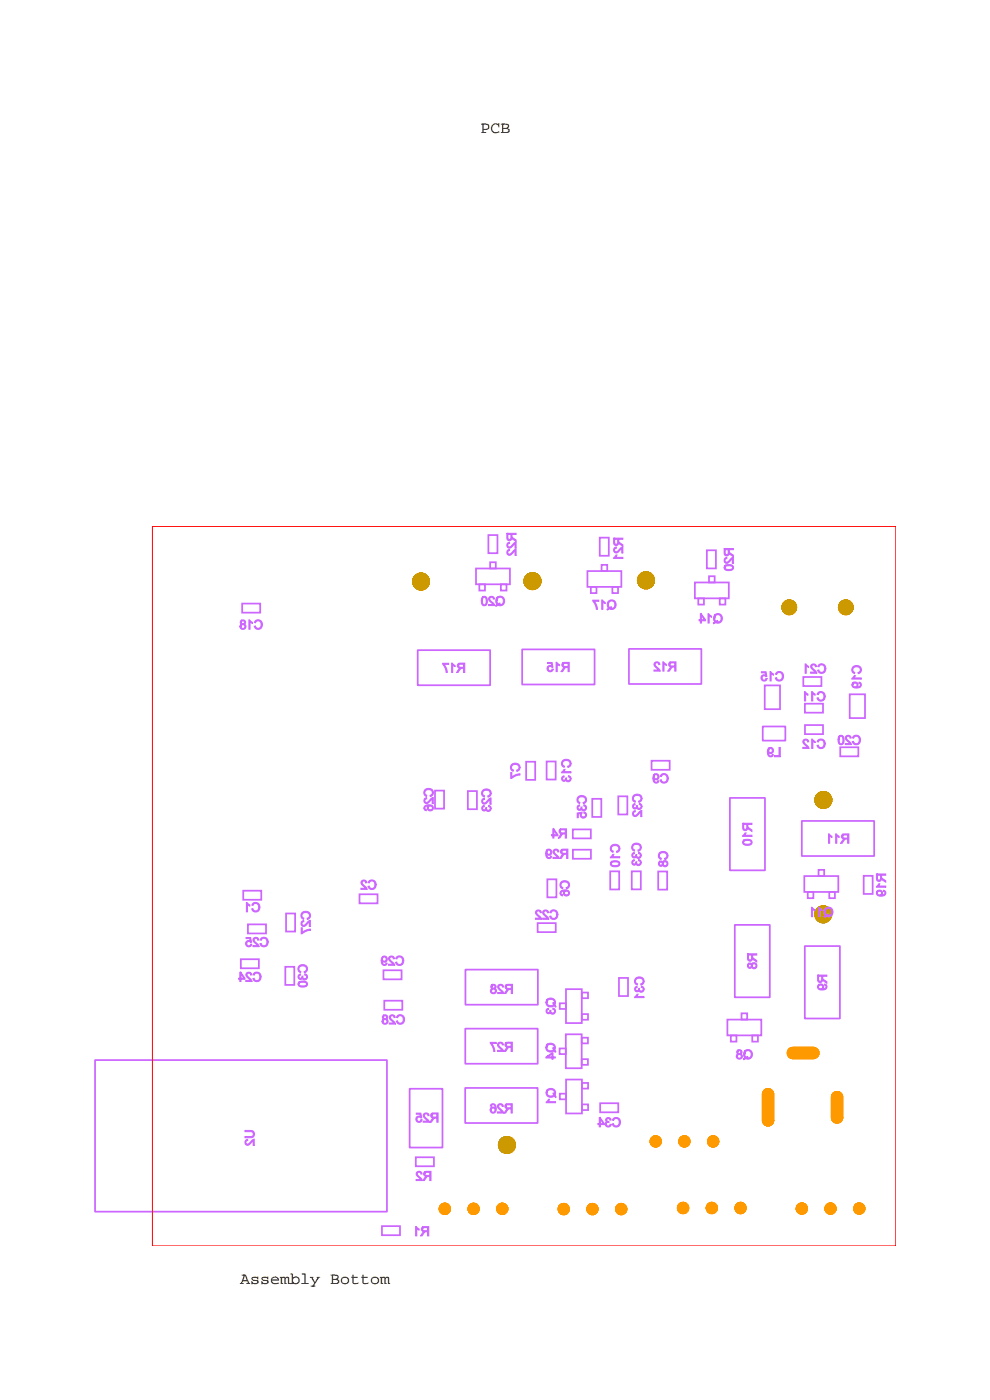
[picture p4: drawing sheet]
<svg xmlns="http://www.w3.org/2000/svg" width="210mm" height="297mm" viewBox="0 0 210 297" stroke-linecap="round" stroke-linejoin="round" font-family="sans-serif">
<!-- layer: 4 -->
<g fill="none" stroke="#c6f" stroke-width=".37">
<path d="M103.6 113.5h1.9v3.9h-1.9zM104 119.3h1.2v1.3h-1.2zM127.2 114.1h1.9v3.8h-1.9zM127.6 119.8h1.2v1.3h-1.2zM149.9 116.7h2v3.9h-2zM51.4 128h3.8v2h-3.8zM88.6 137.9h15.4v7.5h-15.4zM101 120.6h7.2v3.3h-7.2zM101.7 123.9h1.2v1.4h-1.2zM106.2 123.9h1.2v1.4h-1.2zM110.8 137.8h15.3v7.4h-15.3zM124.6 121.1h7.2v3.4h-7.2z"/>
<path d="M125.3 124.5h1.2v1.3h-1.2zM129.9 124.5h1.2v1.3h-1.2zM133.4 137.7h15.4v7.4h-15.4zM147.4 123.6h7.2v3.3h-7.2zM148.1 126.9h1.2v1.4h-1.2zM150.4 122.2h1.2v1.4h-1.2zM152.7 126.9h1.2v1.4h-1.2zM161.8 154.1h4.8v3h-4.8zM162.2 145.4h3.3v5h-3.3zM170.4 143.6h3.8v1.9h-3.8zM170.7 149.3h3.9v1.9h-3.9zM170.7 153.8h3.9v1.9h-3.9z"/>
<path d="M178.2 158.5h3.9v1.9h-3.9zM180.2 147.3h3.3v5h-3.3zM92.3 167.7h1.9v3.8h-1.9zM99.2 167.8h2v3.9h-2zM111.6 161.6h1.9v3.8h-1.9zM115.9 161.5h2v3.9h-2zM121.5 175.9h3.8v2h-3.8zM125.6 169.5h1.9v3.8h-1.9zM131.1 168.9h2v3.9h-2zM138.2 161.4h3.8v1.9h-3.8zM154.8 169.3h7.5v15.3h-7.5zM170.1 174.1h15.3v7.5h-15.3z"/>
<path d="M51.6 188.9h3.8v2h-3.8zM52.6 196.1h3.8v1.9h-3.8zM60.7 193.8h1.9v3.8h-1.9zM76.3 189.7h3.8v1.9h-3.8zM114 195.8h3.9v1.9h-3.9zM116.1 186.5h1.9v3.9h-1.9zM121.5 180.3h3.8v1.9h-3.8zM129.4 184.8h1.9v3.9h-1.9zM134 184.8h1.9v3.9h-1.9zM139.6 184.9h1.9v3.8h-1.9zM155.9 196.2h7.4v15.4h-7.4zM170.6 185.8h7.2v3.4h-7.2z"/>
<path d="M171.3 189.2h1.2v1.3h-1.2zM173.6 184.5h1.2v1.3h-1.2zM175.9 189.2h1.2v1.3h-1.2zM183.2 185.8h1.9v3.8h-1.9zM51.1 203.5h3.8v1.9h-3.8zM60.5 205.1h1.9v3.8h-1.9zM81.3 205.8h3.9v2h-3.9zM81.5 212.3h3.8v1.9h-3.8zM98.7 218.2h15.4v7.5h-15.4zM98.7 205.7h15.4v7.4h-15.4zM118.7 212.8h1.4v1.2h-1.4zM120 219.4h3.4v7.2h-3.4z"/>
<path d="M120.1 209.8h3.3v7.2h-3.3zM123.4 210.6h1.3v1.2h-1.3zM123.4 215.1h1.3v1.2h-1.3zM131.3 207.5h1.9v3.8h-1.9zM154.3 216.3h7.2v3.3h-7.2zM155 219.6h1.2v1.4h-1.2zM157.3 215h1.2v1.3h-1.2zM159.6 219.6h1.2v1.4h-1.2zM170.7 200.7h7.5v15.4h-7.5zM20.2 224.9h61.9v32.1h-61.9zM86.9 231h7v12.4h-7zM98.7 230.8h15.3v7.4h-15.3z"/>
<path d="M118.7 222.4h1.3v1.2h-1.3zM118.7 232h1.4v1.2h-1.4zM120.1 229h3.3v7.2h-3.3zM123.4 220.1h1.3v1.2h-1.3zM123.4 224.7h1.3v1.2h-1.3zM123.4 229.7h1.3v1.2h-1.3zM123.4 234.3h1.3v1.2h-1.3zM127.3 234h3.8v2h-3.8zM88.2 245.5h3.8v1.9h-3.8zM81 260.1h3.8v1.9h-3.8z"/>
</g>
<path d="M32.3 111.7h157.7v152.6h-157.7z" fill="none" stroke="#f00" stroke-width=".21"/>
<g fill="#c90" stroke="#c90" stroke-width=".21">
<circle cx="174.6" cy="169.7" r="1.8"/>
<circle cx="112.9" cy="123.3" r="1.8"/>
<circle cx="137" cy="123.1" r="1.81"/>
<circle cx="179.4" cy="128.8" r="1.56"/>
<circle cx="167.4" cy="128.8" r="1.56"/>
<circle cx="174.6" cy="194" r="1.8"/>
<circle cx="89.3" cy="123.4" r="1.8"/>
<circle cx="107.5" cy="242.9" r="1.8"/>
</g>
<g fill="#f90" stroke="#f90" stroke-width=".21">
<path d="M176.8 231.8a1.21 1.21 0 0 1 1.3-.1 1.21 1.21 0 0 1 .7 1v4.3a1.2 1.2 0 0 1-1.2 1.3 1.2 1.2 0 0 1-1.2-1.3v-4.4z" fill-rule="evenodd"/>
<path d="M176.8 231.8a1.21 1.21 0 0 1 1.3-.1 1.21 1.21 0 0 1 .7 1v4.3a1.2 1.2 0 0 1-1.2 1.3 1.2 1.2 0 0 1-1.2-1.3v-4.4z" fill-rule="evenodd"/>
<path d="M167.3 222.6l.8-.4h4.4a1.2 1.2 0 0 1 1.2 1.2 1.2 1.2 0 0 1-1.2 1.2h-4.3a1.2 1.2 0 0 1-1.1-.7 1.2 1.2 0 0 1 .2-1.3z" fill-rule="evenodd"/>
<path d="M167.3 222.6l.8-.4h4.4a1.2 1.2 0 0 1 1.2 1.2 1.2 1.2 0 0 1-1.2 1.2h-4.3a1.2 1.2 0 0 1-1.1-.7 1.2 1.2 0 0 1 .2-1.3z" fill-rule="evenodd"/>
<path d="M162.1 231.2a1.21 1.21 0 0 1 1.3-.1 1.21 1.21 0 0 1 .7 1v5.6a1.2 1.2 0 0 1-1.2 1.2 1.2 1.2 0 0 1-1.2-1.2v-5.7z" fill-rule="evenodd"/>
<path d="M162.1 231.2a1.21 1.21 0 0 1 1.3-.1 1.21 1.21 0 0 1 .7 1v5.6a1.2 1.2 0 0 1-1.2 1.2 1.2 1.2 0 0 1-1.2-1.2v-5.7z" fill-rule="evenodd"/>
<path d="M176.8 231.8a1.21 1.21 0 0 1 1.3-.1 1.21 1.21 0 0 1 .7 1v4.3a1.2 1.2 0 0 1-1.2 1.3 1.2 1.2 0 0 1-1.2-1.3v-4.4z" fill-rule="evenodd"/>
<path d="M167.3 222.6l.8-.4h4.4a1.2 1.2 0 0 1 1.2 1.2 1.2 1.2 0 0 1-1.2 1.2h-4.3a1.2 1.2 0 0 1-1.1-.7 1.2 1.2 0 0 1 .2-1.3z" fill-rule="evenodd"/>
<path d="M162.1 231.2a1.21 1.21 0 0 1 1.3-.1 1.21 1.21 0 0 1 .7 1v5.6a1.2 1.2 0 0 1-1.2 1.2 1.2 1.2 0 0 1-1.2-1.2v-5.7z" fill-rule="evenodd"/>
<path d="M176.8 231.8a1.21 1.21 0 0 1 1.3-.1 1.21 1.21 0 0 1 .7 1v4.3a1.2 1.2 0 0 1-1.2 1.3 1.2 1.2 0 0 1-1.2-1.3v-4.4z" fill-rule="evenodd"/>
<path d="M167.3 222.6l.8-.4h4.4a1.2 1.2 0 0 1 1.2 1.2 1.2 1.2 0 0 1-1.2 1.2h-4.3a1.2 1.2 0 0 1-1.1-.7 1.2 1.2 0 0 1 .2-1.3z" fill-rule="evenodd"/>
<path d="M162.1 231.2a1.21 1.21 0 0 1 1.3-.1 1.21 1.21 0 0 1 .7 1v5.6a1.2 1.2 0 0 1-1.2 1.2 1.2 1.2 0 0 1-1.2-1.2v-5.7z" fill-rule="evenodd"/>
<circle cx="131.8" cy="256.5" r="1.2"/>
<circle cx="125.7" cy="256.5" r="1.2"/>
<circle cx="119.6" cy="256.5" r="1.2"/>
<circle cx="151.3" cy="242.1" r="1.2"/>
<circle cx="145.2" cy="242.1" r="1.2"/>
<circle cx="139.1" cy="242.1" r="1.2"/>
<circle cx="157.1" cy="256.3" r="1.2"/>
<circle cx="151" cy="256.3" r="1.2"/>
<circle cx="144.9" cy="256.3" r="1.2"/>
<circle cx="106.5" cy="256.4" r="1.2"/>
<circle cx="100.5" cy="256.4" r="1.2"/>
<circle cx="94.4" cy="256.4" r="1.2"/>
<circle cx="182.3" cy="256.4" r="1.2"/>
<circle cx="176.2" cy="256.4" r="1.2"/>
<circle cx="170.1" cy="256.4" r="1.2"/>
</g>
<g font-size="3.5">
<text x="102" y="28.2">PCB</text>
<text x="51" y="272.3">Assembly Bottom</text>
</g>
<g font-size="2.9" fill="#c6f">
<text x="109.5" y="118.2" transform="rotate(-90 109.5 118.2)">R22</text>
<text x="132.1" y="119.2" transform="rotate(-90 132.1 119.2)">R21</text>
<text x="155.6" y="121.4" transform="rotate(-90 155.6 121.4)">R20</text>
<text x="101.7" y="128.4">Q20</text>
<text x="125.4" y="129.2">Q17</text>
<text x="50.5" y="133.4">C18</text>
<text x="147.9" y="132.1">Q14</text>
<text x="93.5" y="142.6">R17</text>
<text x="115.7" y="142.4">R15</text>
<text x="138.3" y="142.3">R12</text>
<text x="170" y="142.8">C21</text>
<text x="161" y="144.4">C15</text>
<text x="169.9" y="148.7">C11</text>
<text x="182.7" y="146.3" transform="rotate(-90 182.7 146.3)">C19</text>
<text x="162.5" y="160.5">L9</text>
<text x="169.9" y="158.7">C12</text>
<text x="177.4" y="157.9">C20</text>
<text x="110.3" y="165.5" transform="rotate(-90 110.3 165.5)">C7</text>
<text x="121.1" y="166.2" transform="rotate(-90 121.1 166.2)">C13</text>
<text x="138.2" y="166.1">C9</text>
<text x="91.9" y="172.4" transform="rotate(-90 91.9 172.4)">C26</text>
<text x="104.2" y="172.5" transform="rotate(-90 104.2 172.5)">C23</text>
<text x="124.4" y="173.9" transform="rotate(-90 124.4 173.9)">C35</text>
<text x="136.2" y="173.6" transform="rotate(-90 136.2 173.6)">C32</text>
<text x="116.6" y="177.7">R4</text>
<text x="159.5" y="179.7" transform="rotate(-90 159.5 179.7)">R10</text>
<text x="175" y="178.8">R11</text>
<text x="115.4" y="182.1">R29</text>
<text x="131.5" y="184.3" transform="rotate(-90 131.5 184.3)">C10</text>
<text x="136" y="184" transform="rotate(-90 136 184)">C33</text>
<text x="141.7" y="184.2" transform="rotate(-90 141.7 184.2)">C8</text>
<text x="76.2" y="188.6">C2</text>
<text x="120.8" y="190.4" transform="rotate(-90 120.8 190.4)">C6</text>
<text x="187.9" y="190.5" transform="rotate(-90 187.9 190.5)">R19</text>
<text x="51.5" y="193.4">C1</text>
<text x="113.2" y="195">C22</text>
<text x="171.4" y="194.4">Q11</text>
<text x="51.7" y="200.8">C25</text>
<text x="65.8" y="198.5" transform="rotate(-90 65.8 198.5)">C27</text>
<text x="50.2" y="208.2">C24</text>
<text x="65.2" y="209.8" transform="rotate(-90 65.2 209.8)">C30</text>
<text x="80.5" y="204.7">C29</text>
<text x="160.5" y="205.8" transform="rotate(-90 160.5 205.8)">R8</text>
<text x="103.6" y="210.7">R28</text>
<text x="117.8" y="215.5" transform="rotate(-90 117.8 215.5)">Q3</text>
<text x="136.6" y="212.4" transform="rotate(-90 136.6 212.4)">C31</text>
<text x="175.4" y="210.3" transform="rotate(-90 175.4 210.3)">R9</text>
<text x="80.6" y="217.2">C28</text>
<text x="103.6" y="223">R27</text>
<text x="117.8" y="225.1" transform="rotate(-90 117.8 225.1)">Q4</text>
<text x="155.8" y="224.6">Q8</text>
<text x="87.8" y="238">R25</text>
<text x="103.6" y="236.1">R26</text>
<text x="117.8" y="234.7" transform="rotate(-90 117.8 234.7)">Q1</text>
<text x="126.5" y="239">C34</text>
<text x="53.9" y="243.3" transform="rotate(-90 53.9 243.3)">U2</text>
<text x="87.9" y="250.4">R2</text>
<text x="87.4" y="262.1">R1</text>
</g>
</svg>
